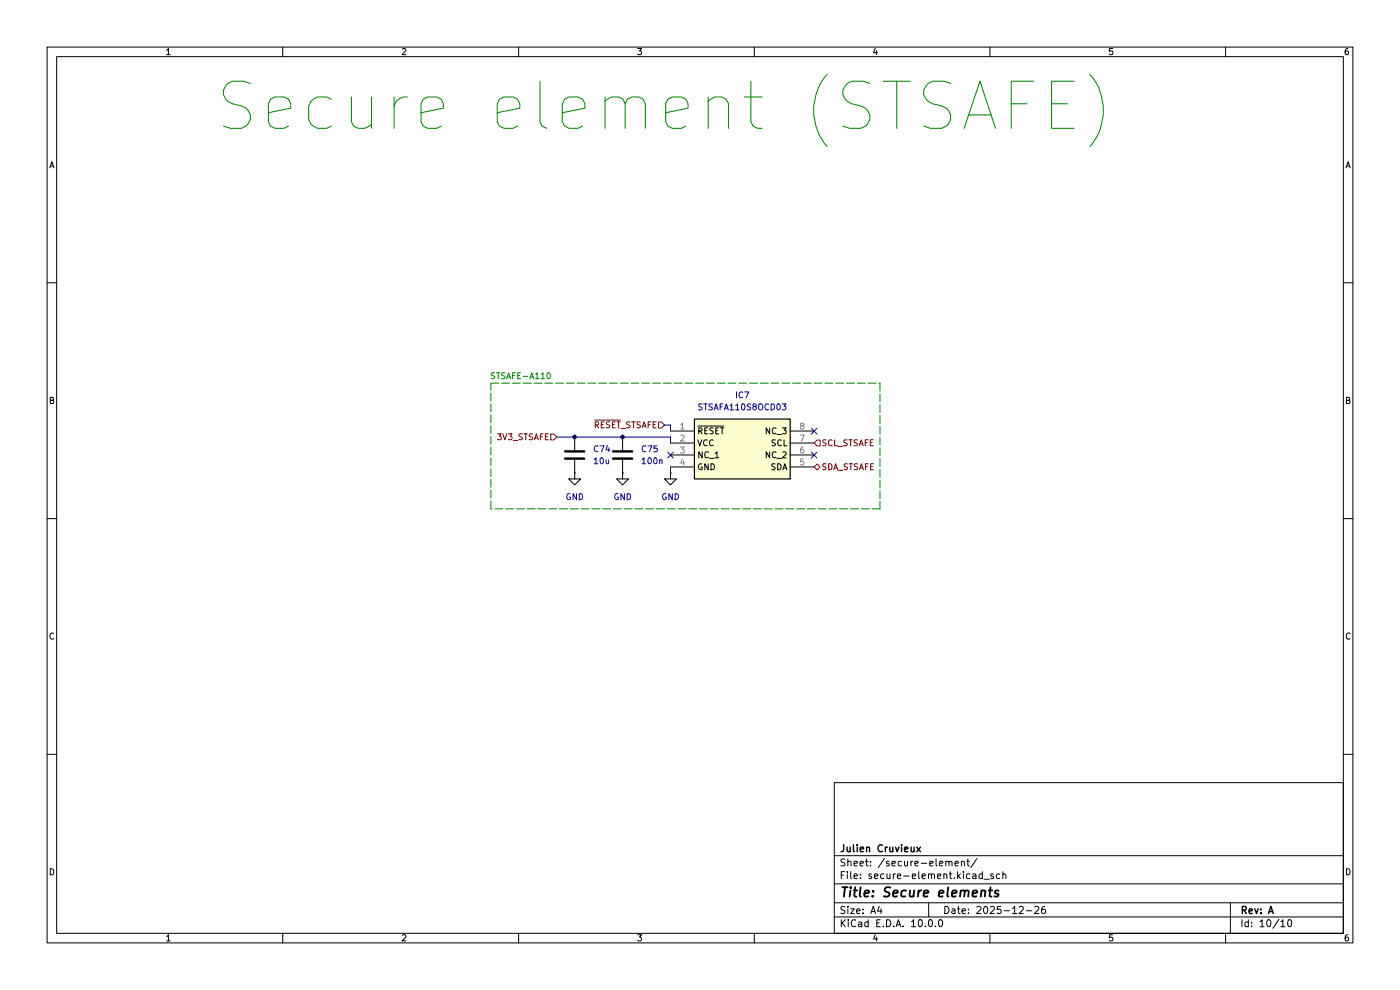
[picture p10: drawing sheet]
(kicad_sch
 (version 20260306)
 (generator "eeschema")
 (generator_version "10.0")
 (paper "A4")
 (title_block
  (title "Secure elements")
  (date "2025-12-26")
  (rev "A")
  (company "Julien Cruvieux"))
 (lib_symbols
  (symbol "Device:C"
   (pin_numbers (hide yes))
   (pin_names
    (offset 0.254)) (exclude_from_sim no) (in_bom yes) (on_board yes)
   (in_pos_files yes)
   (duplicate_pin_numbers_are_jumpers no)
   (property "Reference" "C" (at 0.635 2.54 0) (show_name no) (do_not_autoplace no) (effects (font (size 1.27 1.27)) (justify left)))
   (property "Value" "C" (at 0.635 -2.54 0) (show_name no) (do_not_autoplace no) (effects (font (size 1.27 1.27)) (justify left)))
   (property "Footprint" "" (at 0.9652 -3.81 0) (show_name no) (do_not_autoplace no) (hide yes) (effects (font (size 1.27 1.27))))
   (property "Datasheet" "" (at 0 0 0) (show_name no) (do_not_autoplace no) (hide yes) (effects (font (size 1.27 1.27))))
   (property "Description" "Unpolarized capacitor" (at 0 0 0) (show_name no) (do_not_autoplace no) (hide yes) (effects (font (size 1.27 1.27))))
   (symbol "C_0_1"
    (polyline (pts (xy -2.032 0.762) (xy 2.032 0.762)) (stroke (width 0.508) (type default)) (fill (type none)))
    (polyline (pts (xy -2.032 -0.762) (xy 2.032 -0.762)) (stroke (width 0.508) (type default)) (fill (type none))))
   (symbol "C_1_1"
    (pin passive line (at 0 3.81 270) (length 2.794) (name "" (effects (font (size 1.27 1.27)))) (number "1" (effects (font (size 1.27 1.27)))))
    (pin passive line (at 0 -3.81 90) (length 2.794) (name "" (effects (font (size 1.27 1.27)))) (number "2" (effects (font (size 1.27 1.27))))))
   (embedded_fonts no))
  (symbol "power:GND"
   (power global)
   (pin_numbers (hide yes))
   (pin_names
    (offset 0) (hide yes)) (exclude_from_sim no) (in_bom yes) (on_board yes)
   (in_pos_files yes)
   (duplicate_pin_numbers_are_jumpers no)
   (property "Reference" "#PWR" (at 0 -6.35 0) (show_name no) (do_not_autoplace no) (hide yes) (effects (font (size 1.27 1.27))))
   (property "Value" "GND" (at 0 -3.81 0) (show_name no) (do_not_autoplace no) (effects (font (size 1.27 1.27))))
   (property "Footprint" "" (at 0 0 0) (show_name no) (do_not_autoplace no) (hide yes) (effects (font (size 1.27 1.27))))
   (property "Datasheet" "" (at 0 0 0) (show_name no) (do_not_autoplace no) (hide yes) (effects (font (size 1.27 1.27))))
   (property "Description" "Power symbol creates a global label with name \"GND\" , ground" (at 0 0 0) (show_name no) (do_not_autoplace no) (hide yes) (effects (font (size 1.27 1.27))))
   (symbol "GND_0_1"
    (polyline (pts (xy 0 0) (xy 0 -1.27) (xy 1.27 -1.27) (xy 0 -2.54) (xy -1.27 -1.27) (xy 0 -1.27)) (stroke (width 0) (type default)) (fill (type none))))
   (symbol "GND_1_1"
    (pin power_in line (at 0 0 270) (length 0) (name "" (effects (font (size 1.27 1.27)))) (number "1" (effects (font (size 1.27 1.27))))))
   (embedded_fonts no))
  (symbol "weather-station-poc-sym:STSAFA110S8OCD03" (exclude_from_sim no) (in_bom yes) (on_board yes)
   (in_pos_files yes)
   (duplicate_pin_numbers_are_jumpers no)
   (property "Reference" "IC" (at 26.67 7.62 0) (show_name no) (do_not_autoplace no) (effects (font (size 1.27 1.27)) (justify left top)))
   (property "Value" "STSAFA110S8OCD03" (at 26.67 5.08 0) (show_name no) (do_not_autoplace no) (effects (font (size 1.27 1.27)) (justify left top)))
   (property "Footprint" "SOIC127P600X175-8N" (at 26.67 -94.92 0) (show_name no) (do_not_autoplace no) (hide yes) (effects (font (size 1.27 1.27)) (justify left top)))
   (property "Datasheet" "https://www.st.com/resource/en/datasheet/stsafe-a110.pdf" (at 26.67 -194.92 0) (show_name no) (do_not_autoplace no) (hide yes) (effects (font (size 1.27 1.27)) (justify left top)))
   (property "Description" "Authentication, state-of-the-art security for peripherals and IoT devices" (at 0 0 0) (show_name no) (do_not_autoplace no) (hide yes) (effects (font (size 1.27 1.27))))
   (property "Height" "1.75" (at 26.67 -394.92 0) (show_name no) (do_not_autoplace no) (hide yes) (effects (font (size 1.27 1.27)) (justify left top)))
   (property "Mouser Part Number" "511-STSAFA110S8OCD03" (at 26.67 -494.92 0) (show_name no) (do_not_autoplace no) (hide yes) (effects (font (size 1.27 1.27)) (justify left top)))
   (property "Mouser Price/Stock" "https://www.mouser.co.uk/ProductDetail/STMicroelectronics/STSAFA110S8OCD03?qs=7%2F6SraaimPRtuR%252B2wUZjKw%3D%3D" (at 26.67 -594.92 0) (show_name no) (do_not_autoplace no) (hide yes) (effects (font (size 1.27 1.27)) (justify left top)))
   (property "Manufacturer_Name" "STMicroelectronics" (at 26.67 -694.92 0) (show_name no) (do_not_autoplace no) (hide yes) (effects (font (size 1.27 1.27)) (justify left top)))
   (property "Manufacturer_Part_Number" "STSAFA110S8OCD03" (at 26.67 -794.92 0) (show_name no) (do_not_autoplace no) (hide yes) (effects (font (size 1.27 1.27)) (justify left top)))
   (symbol "STSAFA110S8OCD03_1_1"
    (rectangle (start 5.08 2.54) (end 25.4 -10.16) (stroke (width 0.254) (type default)) (fill (type background)))
    (pin passive line (at 0 0 0) (length 5.08) (name "~{RESET}" (effects (font (size 1.27 1.27)))) (number "1" (effects (font (size 1.27 1.27)))))
    (pin passive line (at 0 -2.54 0) (length 5.08) (name "VCC" (effects (font (size 1.27 1.27)))) (number "2" (effects (font (size 1.27 1.27)))))
    (pin passive line (at 0 -5.08 0) (length 5.08) (name "NC_1" (effects (font (size 1.27 1.27)))) (number "3" (effects (font (size 1.27 1.27)))))
    (pin passive line (at 0 -7.62 0) (length 5.08) (name "GND" (effects (font (size 1.27 1.27)))) (number "4" (effects (font (size 1.27 1.27)))))
    (pin passive line (at 30.48 -7.62 180) (length 5.08) (name "SDA" (effects (font (size 1.27 1.27)))) (number "5" (effects (font (size 1.27 1.27)))))
    (pin passive line (at 30.48 -5.08 180) (length 5.08) (name "NC_2" (effects (font (size 1.27 1.27)))) (number "6" (effects (font (size 1.27 1.27)))))
    (pin passive line (at 30.48 -2.54 180) (length 5.08) (name "SCL" (effects (font (size 1.27 1.27)))) (number "7" (effects (font (size 1.27 1.27)))))
    (pin passive line (at 30.48 0 180) (length 5.08) (name "NC_3" (effects (font (size 1.27 1.27)))) (number "8" (effects (font (size 1.27 1.27))))))
   (embedded_fonts no)))
 (rectangle
  (start 104.14 81.28)
  (end 186.69 107.95)
  (stroke (width 0) (type dash))
  (fill (type none)))
 (text "STSAFE-A110"
  (exclude_from_sim no)
  (at 110.49 80.01 0)
  (effects (font (size 1.27 1.27))))
 (text "Secure element (STSAFE)"
  (exclude_from_sim no)
  (at 140.97 22.86 0)
  (effects (font (size 10 10))))
 (junction
  (at 132.08 92.71)
  (diameter 0)
  (color 0 0 0 0))
 (junction
  (at 121.92 92.71)
  (diameter 0)
  (color 0 0 0 0))
 (junction
  (at 132.08 100.33)
  (diameter 0)
  (color 0 0 0 0))
 (no_connect
  (at 172.72 96.52))
 (no_connect
  (at 172.72 91.44))
 (no_connect
  (at 142.24 96.52))
 (wire
  (pts (xy 118.11 92.71) (xy 121.92 92.71))
  (stroke (width 0) (type default)))
 (wire
  (pts (xy 132.08 100.33) (xy 142.24 100.33))
  (stroke (width 0) (type default)))
 (wire
  (pts (xy 140.97 90.17) (xy 142.24 90.17))
  (stroke (width 0) (type default)))
 (wire
  (pts (xy 142.24 99.06) (xy 142.24 100.33))
  (stroke (width 0) (type default)))
 (wire
  (pts (xy 142.24 90.17) (xy 142.24 91.44))
  (stroke (width 0) (type default)))
 (wire
  (pts (xy 121.92 92.71) (xy 132.08 92.71))
  (stroke (width 0) (type default)))
 (wire
  (pts (xy 132.08 92.71) (xy 142.24 92.71))
  (stroke (width 0) (type default)))
 (wire
  (pts (xy 121.92 100.33) (xy 132.08 100.33))
  (stroke (width 0) (type default)))
 (wire
  (pts (xy 142.24 93.98) (xy 142.24 92.71))
  (stroke (width 0) (type default)))
 (hierarchical_label "3V3_STSAFE"
  (shape input)
  (at 118.11 92.71 180)
  (effects (font (size 1.27 1.27)) (justify right)))
 (hierarchical_label "SCL_STSAFE"
  (shape input)
  (at 172.72 93.98 0)
  (effects (font (size 1.27 1.27)) (justify left)))
 (hierarchical_label "~{RESET}_STSAFE"
  (shape input)
  (at 140.97 90.17 180)
  (effects (font (size 1.27 1.27)) (justify right)))
 (hierarchical_label "SDA_STSAFE"
  (shape bidirectional)
  (at 172.72 99.06 0)
  (effects (font (size 1.27 1.27)) (justify left)))
 (symbol
  (lib_id "power:GND")
  (at 132.08 100.33 0)
  (unit 1)
  (body_style 1)
  (exclude_from_sim no)
  (in_bom yes)
  (on_board yes)
  (in_pos_files yes)
  (dnp no)
  (fields_autoplaced yes)
  (property "Reference" "#PWR0127" (at 132.08 106.68 0) (hide yes) (show_name no) (do_not_autoplace no) (effects (font (size 1.27 1.27))))
  (property "Value" "GND" (at 132.08 105.41 0) (show_name no) (do_not_autoplace no) (effects (font (size 1.27 1.27))))
  (property "Footprint" "" (at 132.08 100.33 0) (hide yes) (show_name no) (do_not_autoplace no) (effects (font (size 1.27 1.27))))
  (property "Datasheet" "" (at 132.08 100.33 0) (hide yes) (show_name no) (do_not_autoplace no) (effects (font (size 1.27 1.27))))
  (property "Description" "Power symbol creates a global label with name \"GND\" , ground" (at 132.08 100.33 0) (hide yes) (show_name no) (do_not_autoplace no) (effects (font (size 1.27 1.27))))
  (pin "1"))
 (symbol
  (lib_id "Device:C")
  (at 121.92 96.52 0)
  (unit 1)
  (body_style 1)
  (exclude_from_sim no)
  (in_bom yes)
  (on_board yes)
  (in_pos_files yes)
  (dnp no)
  (fields_autoplaced yes)
  (property "Reference" "C74" (at 125.73 95.2499 0) (show_name no) (do_not_autoplace no) (effects (font (size 1.27 1.27)) (justify left)))
  (property "Value" "10u" (at 125.73 97.7899 0) (show_name no) (do_not_autoplace no) (effects (font (size 1.27 1.27)) (justify left)))
  (property "Footprint" "Capacitor_SMD:C_0603_1608Metric_Pad1.08x0.95mm_HandSolder" (at 122.8852 100.33 0) (hide yes) (show_name no) (do_not_autoplace no) (effects (font (size 1.27 1.27))))
  (property "Datasheet" "https://eu.mouser.com/datasheet/3/76/2/GRM188Z71A106KA73_01A.pdf" (at 121.92 96.52 0) (hide yes) (show_name no) (do_not_autoplace no) (effects (font (size 1.27 1.27))))
  (property "Description" "Unpolarized capacitor" (at 121.92 96.52 0) (hide yes) (show_name no) (do_not_autoplace no) (effects (font (size 1.27 1.27))))
  (property "Manufacturer_Name" "Murata Electronics" (at 121.92 96.52 0) (hide yes) (show_name no) (do_not_autoplace no) (effects (font (size 1.27 1.27))))
  (property "Manufacturer_Part_Number" "GRM188Z71A106KA73D" (at 121.92 96.52 0) (hide yes) (show_name no) (do_not_autoplace no) (effects (font (size 1.27 1.27))))
  (pin "2")
  (pin "1"))
 (symbol
  (lib_id "weather-station-poc-sym:STSAFA110S8OCD03")
  (at 142.24 91.44 0)
  (unit 1)
  (body_style 1)
  (exclude_from_sim no)
  (in_bom yes)
  (on_board yes)
  (in_pos_files yes)
  (dnp no)
  (fields_autoplaced yes)
  (property "Reference" "IC7" (at 157.48 83.82 0) (show_name no) (do_not_autoplace no) (effects (font (size 1.27 1.27))))
  (property "Value" "STSAFA110S8OCD03" (at 157.48 86.36 0) (show_name no) (do_not_autoplace no) (effects (font (size 1.27 1.27))))
  (property "Footprint" "weather-station-poc-fp:SOIC127P600X175-8N" (at 168.91 186.36 0) (hide yes) (show_name no) (do_not_autoplace no) (effects (font (size 1.27 1.27)) (justify left top)))
  (property "Datasheet" "https://www.st.com/resource/en/datasheet/stsafe-a110.pdf" (at 168.91 286.36 0) (hide yes) (show_name no) (do_not_autoplace no) (effects (font (size 1.27 1.27)) (justify left top)))
  (property "Description" "Authentication, state-of-the-art security for peripherals and IoT devices" (at 142.24 91.44 0) (hide yes) (show_name no) (do_not_autoplace no) (effects (font (size 1.27 1.27))))
  (property "Height" "1.75" (at 168.91 486.36 0) (hide yes) (show_name no) (do_not_autoplace no) (effects (font (size 1.27 1.27)) (justify left top)))
  (property "Mouser Part Number" "511-STSAFA110S8OCD03" (at 168.91 586.36 0) (hide yes) (show_name no) (do_not_autoplace no) (effects (font (size 1.27 1.27)) (justify left top)))
  (property "Mouser Price/Stock" "https://www.mouser.co.uk/ProductDetail/STMicroelectronics/STSAFA110S8OCD03?qs=7%2F6SraaimPRtuR%252B2wUZjKw%3D%3D" (at 168.91 686.36 0) (hide yes) (show_name no) (do_not_autoplace no) (effects (font (size 1.27 1.27)) (justify left top)))
  (property "Manufacturer_Name" "STMicroelectronics" (at 168.91 786.36 0) (hide yes) (show_name no) (do_not_autoplace no) (effects (font (size 1.27 1.27)) (justify left top)))
  (property "Manufacturer_Part_Number" "STSAFA110S8OCD03" (at 168.91 886.36 0) (hide yes) (show_name no) (do_not_autoplace no) (effects (font (size 1.27 1.27)) (justify left top)))
  (pin "2")
  (pin "4")
  (pin "3")
  (pin "6")
  (pin "8")
  (pin "1")
  (pin "5")
  (pin "7"))
 (symbol
  (lib_id "Device:C")
  (at 132.08 96.52 0)
  (unit 1)
  (body_style 1)
  (exclude_from_sim no)
  (in_bom yes)
  (on_board yes)
  (in_pos_files yes)
  (dnp no)
  (fields_autoplaced yes)
  (property "Reference" "C75" (at 135.89 95.2499 0) (show_name no) (do_not_autoplace no) (effects (font (size 1.27 1.27)) (justify left)))
  (property "Value" "100n" (at 135.89 97.7899 0) (show_name no) (do_not_autoplace no) (effects (font (size 1.27 1.27)) (justify left)))
  (property "Footprint" "Capacitor_SMD:C_0603_1608Metric_Pad1.08x0.95mm_HandSolder" (at 133.0452 100.33 0) (hide yes) (show_name no) (do_not_autoplace no) (effects (font (size 1.27 1.27))))
  (property "Datasheet" "https://www.we-online.com/components/products/datasheet/885012206020.pdf" (at 132.08 96.52 0) (hide yes) (show_name no) (do_not_autoplace no) (effects (font (size 1.27 1.27))))
  (property "Description" "Unpolarized capacitor" (at 132.08 96.52 0) (hide yes) (show_name no) (do_not_autoplace no) (effects (font (size 1.27 1.27))))
  (property "Manufacturer_Name" "Wurth Elektronik" (at 132.08 96.52 0) (hide yes) (show_name no) (do_not_autoplace no) (effects (font (size 1.27 1.27))))
  (property "Manufacturer_Part_Number" "885012206020" (at 132.08 96.52 0) (hide yes) (show_name no) (do_not_autoplace no) (effects (font (size 1.27 1.27))))
  (pin "1")
  (pin "2")))
